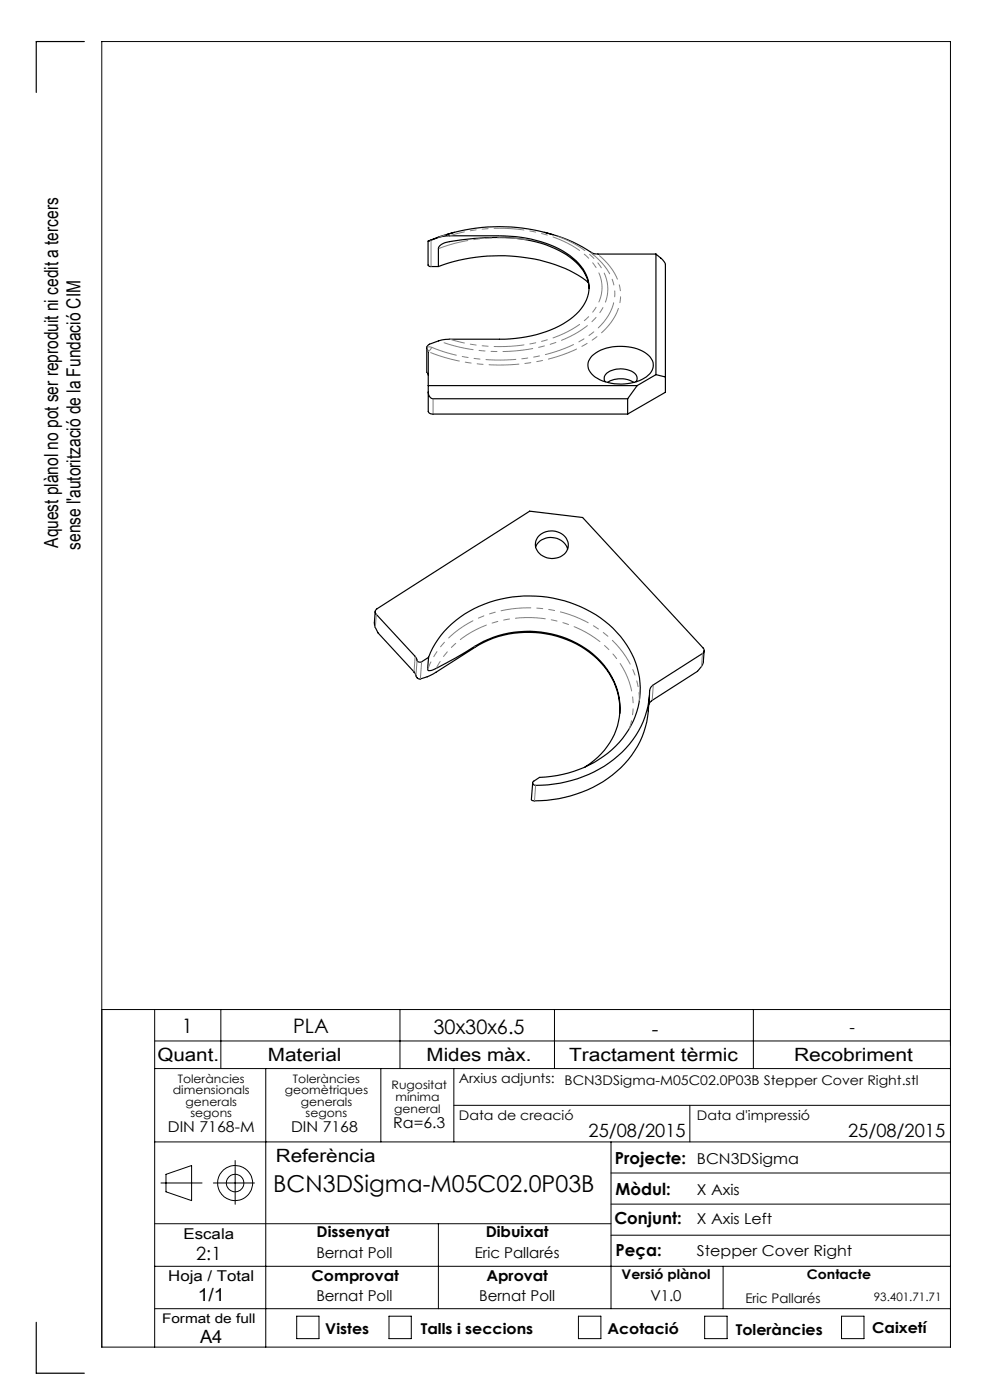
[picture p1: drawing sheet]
<svg xmlns="http://www.w3.org/2000/svg" width="210mm" height="297mm" viewBox="0 0 210 297" stroke-linecap="round" stroke-linejoin="round" font-family="sans-serif">
<g fill="none" stroke="#000" stroke-width=".21">
<path d="M21.6 214.2h180M32.8 214.2v71.6M46.8 214.2v12.5M84.8 214.2v12.5M117.6 214.2v12.5M159.8 214.2v12.5M32.8 220.8h168.8M32.8 226.7h168.8M56.4 226.7v59.1M80.8 226.7v15.5M96.3 226.7v15.5M96.3 234.5h105.3"/>
<path d="M146.3 234.5v7.7M32.8 259.6h96.8M32.8 242.2h168.8M34.1 251h8.8M35.2 249.1l5.4-1.8v7.4l-5.4-1.9zM45.3 251h8.7M49.9 246.2v9.3M93 259.6v18M129.6 242.2v35.4M129.6 255.4h72M129.6 248.8h72M32.8 277.6h168.8"/>
<path d="M32.8 268.6h168.8M62.9 279.2h4.8v4.8h-4.8zM82.5 279.2h4.7v4.8h-4.7zM122.7 279.2h4.8v4.8h-4.8zM129.6 262h72M149.5 279.2h4.7v4.8h-4.7zM153.4 268.6v9M178.5 279.2h4.8v4.8h-4.8zM21.6 285.8h180v-277h-180v277"/>
<circle cx="49.9" cy="251" r="3.7"/>
<circle cx="49.9" cy="251" r="1.86"/>
</g>
<g fill="none" stroke="#000" stroke-width=".25">
<path d="M17.9 8.8h-10.2v10.8M90.8 51.1v5.2l.4 .2h1.8M93 56.5v-3.7a2.38 2.38 0 0 1 2.4-1.5 47.7 47.7 0 0 1 16.2-.4 19.1 19.1 0 0 1 11.7 5.9l1.1 1.9 .4 1.3 .2 1.2M93 56.5a36.6 36.6 0 0 1 28.7 1.4l1.8 1 1.3 1M96.4 49.3l-3.2 .9-2.4 .9 .6-.1a9.2 9.2 0 0 1 4-1h10.5a26.7 26.7 0 0 1 15 4.2 8.3 8.3 0 0 1 3.9 8.1 10.9 10.9 0 0 1-6.3 6.9 28.1 28.1 0 0 1-12.6 2.8h-10.5a9.3 9.3 0 0 0-4.7 1.3 .66 .66 0 0 0 .1 1.1v12.9a.88 .88 0 0 0 1.1 .5h41.2M115.5 49.3a33.8 33.8 0 0 1 10.4 4.5l13.2 .1M117.3 49.8a38.2 38.2 0 0 0-22.8 0M139.1 53.9l1.4 1.2 .6 .9v27.2l-8 4.6M139.1 53.9v25.6M90.5 73.9v4.9l.3 .8M125.6 75.5a10.1 10.1 0 0 1 10.2-1.2 3.7 3.7 0 0 1 2.8 3.4 4.8 4.8 0 0 1-4.2 3.4 9.8 9.8 0 0 1-8.9-1.8 2.61 2.61 0 0 1 .1-3.8zM139.1 79.5l-4 2.3"/>
<path d="M139.1 79.5l2 .5M90.8 83.2a1.32 1.32 0 0 0 1.1 1.4h41.2M90.8 81.8h44.3M128.4 81a1.54 1.54 0 0 1 1-2.3 5.2 5.2 0 0 1 5.4 .7l.3 .9-.2 .7M128.9 81.1a5.4 5.4 0 0 1 5.5 0M133.1 84.6v3.2M135.1 81.8l-2 2.8M113.6 116a3.7 3.7 0 0 1 3.6-2 3.7 3.7 0 0 1 3.2 2.5M114.3 113.7a3.7 3.7 0 0 1 6.2 1.7 3.3 3.3 0 0 1-4.4 3 2.91 2.91 0 0 1-2-4.4zM79.6 129.7l-.2 2.9 .8 1.7 7.7 8.3 .3 .6a.96 .96 0 0 0 .9 .8l2.7-1 9-5.7a21.5 21.5 0 0 1 27.3 4 14.6 14.6 0 0 1 3.4 10M79.8 129.3l32.6-20.9 11.2 1.4 25.6 27.7a.74 .74 0 0 1-.2 1.1l-10.4 6.7a1.57 1.57 0 0 0-.8 1.3 19.6 19.6 0 0 1-10.7 16.6 26.3 26.3 0 0 1-13.9 3.3l-.2-.5a2.93 2.93 0 0 1 2.7-1.2 22.2 22.2 0 0 0 18.1-10.9 16.8 16.8 0 0 0-3-19.7 26 26 0 0 0-25.7-6.8 20.7 20.7 0 0 0-14.2 12l-1.5 1a.79 .79 0 0 1-1.1-.8l-8.6-9.4-.1-.5zM90.9 139.4l-.2 2.6 .2 .3h.3a7.4 7.4 0 0 0 3.3-1.6l4.2-2.3a22 22 0 0 1 28.7 1.9 14.1 14.1 0 0 1-2.2 21.7l-1.1 .7"/>
<path d="M149.4 138l-.2 2.7-.4 .7-.8 1-9.7 6.2-.5 .4-.2 .5M137.8 147.5l-.3 3.3a20.1 20.1 0 0 1-11.7 16.2 26.5 26.5 0 0 1-12.9 2.8l-.2-.2M113 166.1l-.3 3.5M7.7 280.5v10.8h10.2"/>
</g>
<path d="M126.7 53.9a11.2 11.2 0 0 1 4.9 9.3 11.9 11.9 0 0 1-5.3 8.5 35.5 35.5 0 0 1-22 5.7 39.2 39.2 0 0 1-13.4-2.8" fill="none" stroke="#808080" stroke-width=".21" stroke-dasharray="6.3 1.3 1.3 1.3 1.3 1.3" stroke-dashoffset="-.5"/>
<g fill="none" stroke="#808080" stroke-width=".21" stroke-dasharray="6.3 1.3 1.3 1.3 1.3 1.3">
<path d="M91.4 51v5.5M93.1 50.4l1.4-.6M106 50.3v-.3M125.7 54l1-.1M125.7 54l-.4-.5M90.6 73.6l1 .1M90.6 74.1v4.9M91.6 73.7l-.7 .9M91.9 84.6v3.2M79.8 130.3l-.2 2.7M100.8 137.1v.2M87.8 142.5l.3-3.3"/>
<path d="M88.2 143.3l.3-3.3M89.4 140.4l-.2 3.6M138.6 145.3l-.3 3.3M148.8 141.4l.2-2.8M113.6 166.6l-.2 3.3"/>
</g>
<path d="M91.6 73.7a38.9 38.9 0 0 0 31.2-1.2 13.8 13.8 0 0 0 7.5-8.6 9.7 9.7 0 0 0-3.8-9.3l-.8-.6" fill="none" stroke="#808080" stroke-width=".21" stroke-dasharray="6.3 1.3 1.3 1.3 1.3 1.3" stroke-dashoffset=".9"/>
<path d="M117.3 49.8a18.6 18.6 0 0 1 10.4 7.3 8.4 8.4 0 0 1-1.4 10.4 25.4 25.4 0 0 1-15.4 6.8 37.5 37.5 0 0 1-17.8-2" fill="none" stroke="#808080" stroke-width=".21" stroke-dasharray="6.3 1.3 1.3 1.3 1.3 1.3" stroke-dashoffset="-1.2"/>
<path d="M95.4 71.9a34.6 34.6 0 0 0 25.9-2 11.5 11.5 0 0 0 6.4-8.2 9.2 9.2 0 0 0-4-8 28.7 28.7 0 0 0-17.8-5.3 35.1 35.1 0 0 0-10.5 1.6" fill="none" stroke="#808080" stroke-width=".21" stroke-dasharray="6.3 1.3 1.3 1.3 1.3 1.3" stroke-dashoffset="3.1"/>
<path d="M112 50.9a37.6 37.6 0 0 0-19 1.9" fill="none" stroke="#808080" stroke-width=".21" stroke-dasharray="6.3 1.3 1.3 1.3 1.3 1.3" stroke-dashoffset="-.1"/>
<path d="M90.7 142a21.1 21.1 0 0 1 16.6-12.6 25.8 25.8 0 0 1 24.1 8.1 17.5 17.5 0 0 1 4.2 11.1M133.5 154.5a16.7 16.7 0 0 0-6.4-18.5 24.9 24.9 0 0 0-29.8 0l-1.7 1.5-1.4 1.6-1.7 2.7" fill="none" stroke="#808080" stroke-width=".21" stroke-dasharray="6.3 1.3 1.3 1.3 1.3 1.3" stroke-dashoffset="4.7"/>
<text font-size="4.9" x="58" y="253">BCN3DSigma-M05C02.0P03B</text>
<g font-size="4.2">
<text x="38.6" y="219">1</text>
<text x="62.2" y="219.2">PLA</text>
<text x="92" y="219.4">30x30x6.5</text>
<text x="138.3" y="219.7">-</text>
</g>
<g font-size="4.1">
<text x="12.4" y="116.2" transform="rotate(-90 12.4 116.2)">Aquest plànol no pot ser reproduit ni cedit a tercers</text>
<text x="17.1" y="116.6" transform="rotate(-90 17.1 116.6)">sense l'autorització de la Fundació CIM</text>
</g>
<g font-size="3.9">
<text x="33.4" y="225">Quant.</text>
<text x="56.8" y="225">Material</text>
<text x="90.5" y="225">Mides màx.</text>
<text x="120.7" y="225">Tractament tèrmic</text>
<text x="168.4" y="225">Recobriment</text>
<text x="124.8" y="241.3">25/08/2015</text>
<text x="179.9" y="241.3">25/08/2015</text>
<text x="58.5" y="246.5">Referència</text>
<text x="41.6" y="267.2">2:1</text>
<text x="41.9" y="276.1">1/1</text>
<text x="42.4" y="284.9">A4</text>
</g>
<g font-size="3.5">
<text x="180.2" y="219.2">-</text>
<text x="130.5" y="246.8">Projecte:</text>
<text x="130.6" y="253.4">Mòdul:</text>
<text x="130.3" y="259.8">Conjunt:</text>
<text x="130.6" y="266.4">Peça:</text>
</g>
<g font-size="3.2">
<text x="83.4" y="239.3">Ra=6.3</text>
<text x="35.6" y="240.1">DIN 7168-M</text>
<text x="61.7" y="240.1">DIN 7168</text>
<text x="147.8" y="246.8">BCN3DSigma</text>
<text x="147.8" y="253.4">X Axis</text>
<text x="38.9" y="262.9">Escala</text>
<text x="67.2" y="262.5">Dissenyat</text>
<text x="103" y="262.5">Dibuixat</text>
<text x="147.8" y="259.8">X Axis Left</text>
<text x="67.1" y="266.8">Bernat Poll</text>
<text x="100.7" y="266.8">Eric Pallarés</text>
<text x="147.8" y="266.4">Stepper Cover Right</text>
<text x="35.7" y="271.7">Hoja / Total</text>
<text x="66.1" y="271.7">Comprovat</text>
<text x="103.2" y="271.7">Aprovat</text>
<text x="67.1" y="276.1">Bernat Poll</text>
<text x="101.6" y="276.1">Bernat Poll</text>
<text x="138" y="276.1">V1.0</text>
<text x="69" y="283.1">Vistes</text>
<text x="89.3" y="283.1">Talls i seccions</text>
<text x="128.8" y="283.1">Acotació</text>
<text x="156.1" y="283.2">Toleràncies</text>
<text x="185" y="282.8">Caixetí</text>
</g>
<g font-size="2.8">
<text x="97.3" y="229.6">Arxius adjunts:</text>
<text x="119.8" y="230.2">BCN3DSigma-M05C02.0P03B Stepper Cover Right.stl</text>
<text x="97.3" y="237.7">Data de creació</text>
<text x="147.8" y="237.7">Data d'impressió</text>
<text x="131.8" y="271.4">Versió plànol</text>
<text x="171.2" y="271.4">Contacte</text>
<text x="34.4" y="280.7">Format de full</text>
<text x="158.1" y="276.3">Eric Pallarés</text>
</g>
<g font-size="2.5">
<text x="36.7" y="232.1">dimensionals</text>
<text x="37.7" y="229.6">Toleràncies</text>
<text x="60.4" y="232.1">geomètriques</text>
<text x="62.1" y="229.6">Toleràncies</text>
<text x="83.1" y="231">Rugositat</text>
<text x="83.9" y="233.5">mínima</text>
<text x="39.4" y="234.6">generals</text>
<text x="40.4" y="237.1">segons</text>
<text x="63.8" y="234.6">generals</text>
<text x="64.8" y="237.1">segons</text>
<text x="83.6" y="236.2">general</text>
<text x="185.4" y="276.1">93.401.71.71</text>
</g>
</svg>
